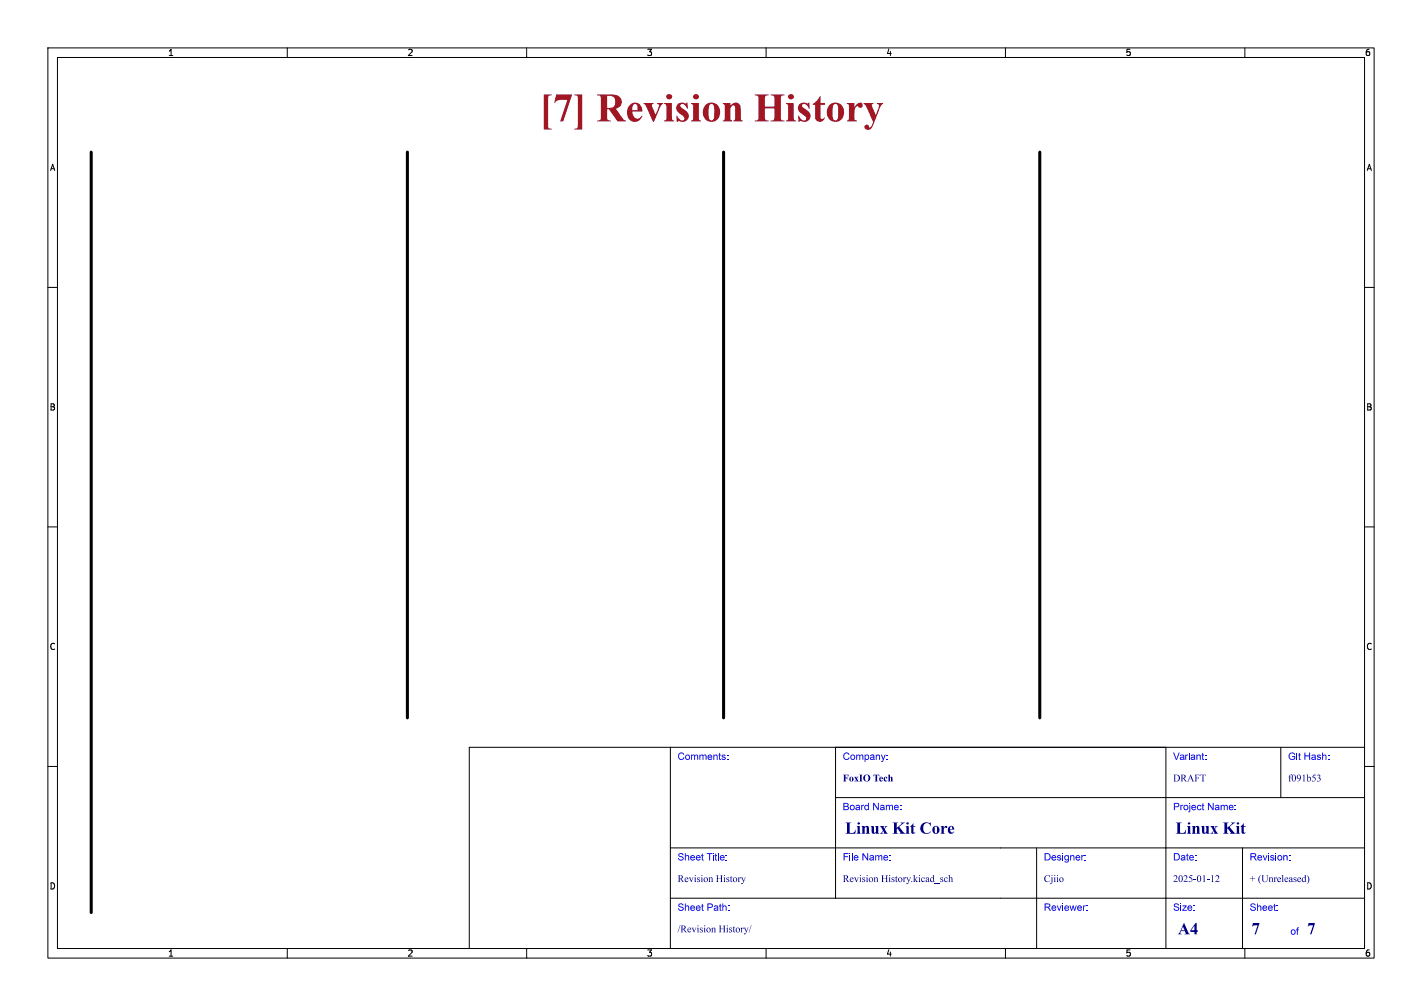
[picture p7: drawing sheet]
<svg xmlns="http://www.w3.org/2000/svg" width="297mm" height="210mm" viewBox="0 0 297 210" stroke-linecap="round" stroke-linejoin="round" font-family="sans-serif">
<g fill="none" stroke="#000" stroke-width=".21">
<path d="M10 10h277v190h-277zM12 12h273v186h-273zM60 10v2M110 10v2M160 10v2M210 10v2M260 10v2M10 60h2M285 60h2M10 110h2M285 110h2M140 156v42"/>
<path d="M174.5 156v31.5M243.5 156v42M267.5 156v10.5M285 156h-187v42M10 160h2M140 177h145M174.5 166.5h110.5M216.5 177v21M259.5 177v21M285 160h2M60 198v2M110 198v2"/>
<path d="M140 187.5h145M160 198v2M210 198v2M260 198v2"/>
</g>
<path d="M19 31.8v158.7M85.1 31.8v118.1M151.1 31.8v118.1M217.2 31.8v118.1" fill="none" stroke="#000" stroke-width=".63"/>
<text font-size="8.4" fill="#a21622" x="112.7" y="27.5">[7] RevisionHistory</text>
<g font-size="3.5" fill="#00007f">
<text x="176.5" y="175">LinuxKit Core</text>
<text x="245.5" y="175">LinuxKit</text>
<text x="246" y="196">A4</text>
<text x="261.4" y="196">7</text>
<text x="273" y="196">7</text>
</g>
<g font-size="2.1" fill="#00f">
<text x="141.5" y="159.2">Comments:</text>
<text x="176" y="159.2">Company:</text>
<text x="245" y="159.2">Variant:</text>
<text x="269" y="159.2">Git Hash:</text>
<text x="176" y="169.7">Board Name:</text>
<text x="245" y="169.7">Project Name:</text>
<text x="141.5" y="180.2">Sheet Title:</text>
<text x="176" y="180.2">File Name:</text>
<text x="218" y="180.2">Designer:</text>
<text x="245" y="180.2">Date:</text>
<text x="261" y="180.2">Revision:</text>
<text x="141.5" y="190.7">Sheet Path:</text>
<text x="218" y="190.7">Reviewer:</text>
<text x="245" y="190.7">Size:</text>
<text x="261" y="190.7">Sheet:</text>
<text x="269.5" y="195.7">of</text>
</g>
<g font-size="2.1" fill="#00007f">
<text x="176" y="163.7">FoxIO Tech</text>
<text x="245" y="163.7">DRAFT</text>
<text x="269" y="163.7">f091b53</text>
<text x="141.5" y="184.7">RevisionHistory</text>
<text x="176" y="184.7">RevisionHistory.kicad_sch</text>
<text x="218" y="184.7">Cjiio</text>
<text x="245" y="184.7">2025-01-12</text>
<text x="261" y="184.7">+ (Unreleased)</text>
<text x="141.5" y="195.2">/RevisionHistory/</text>
</g>
<g font-size="1.8">
<text x="35" y="11.9">1</text>
<text x="85" y="11.9">2</text>
<text x="135" y="11.9">3</text>
<text x="185" y="11.9">4</text>
<text x="235" y="11.9">5</text>
<text x="285" y="11.9">6</text>
<text x="10.3" y="35.9">A</text>
<text x="285.3" y="35.9">A</text>
<text x="10.3" y="85.9">B</text>
<text x="285.3" y="85.9">B</text>
<text x="10.3" y="135.9">C</text>
<text x="285.3" y="135.9">C</text>
<text x="10.3" y="185.9">D</text>
<text x="285.3" y="185.9">D</text>
<text x="35" y="199.9">1</text>
<text x="85" y="199.9">2</text>
<text x="135" y="199.9">3</text>
<text x="185" y="199.9">4</text>
<text x="235" y="199.9">5</text>
<text x="285" y="199.9">6</text>
</g>
</svg>
